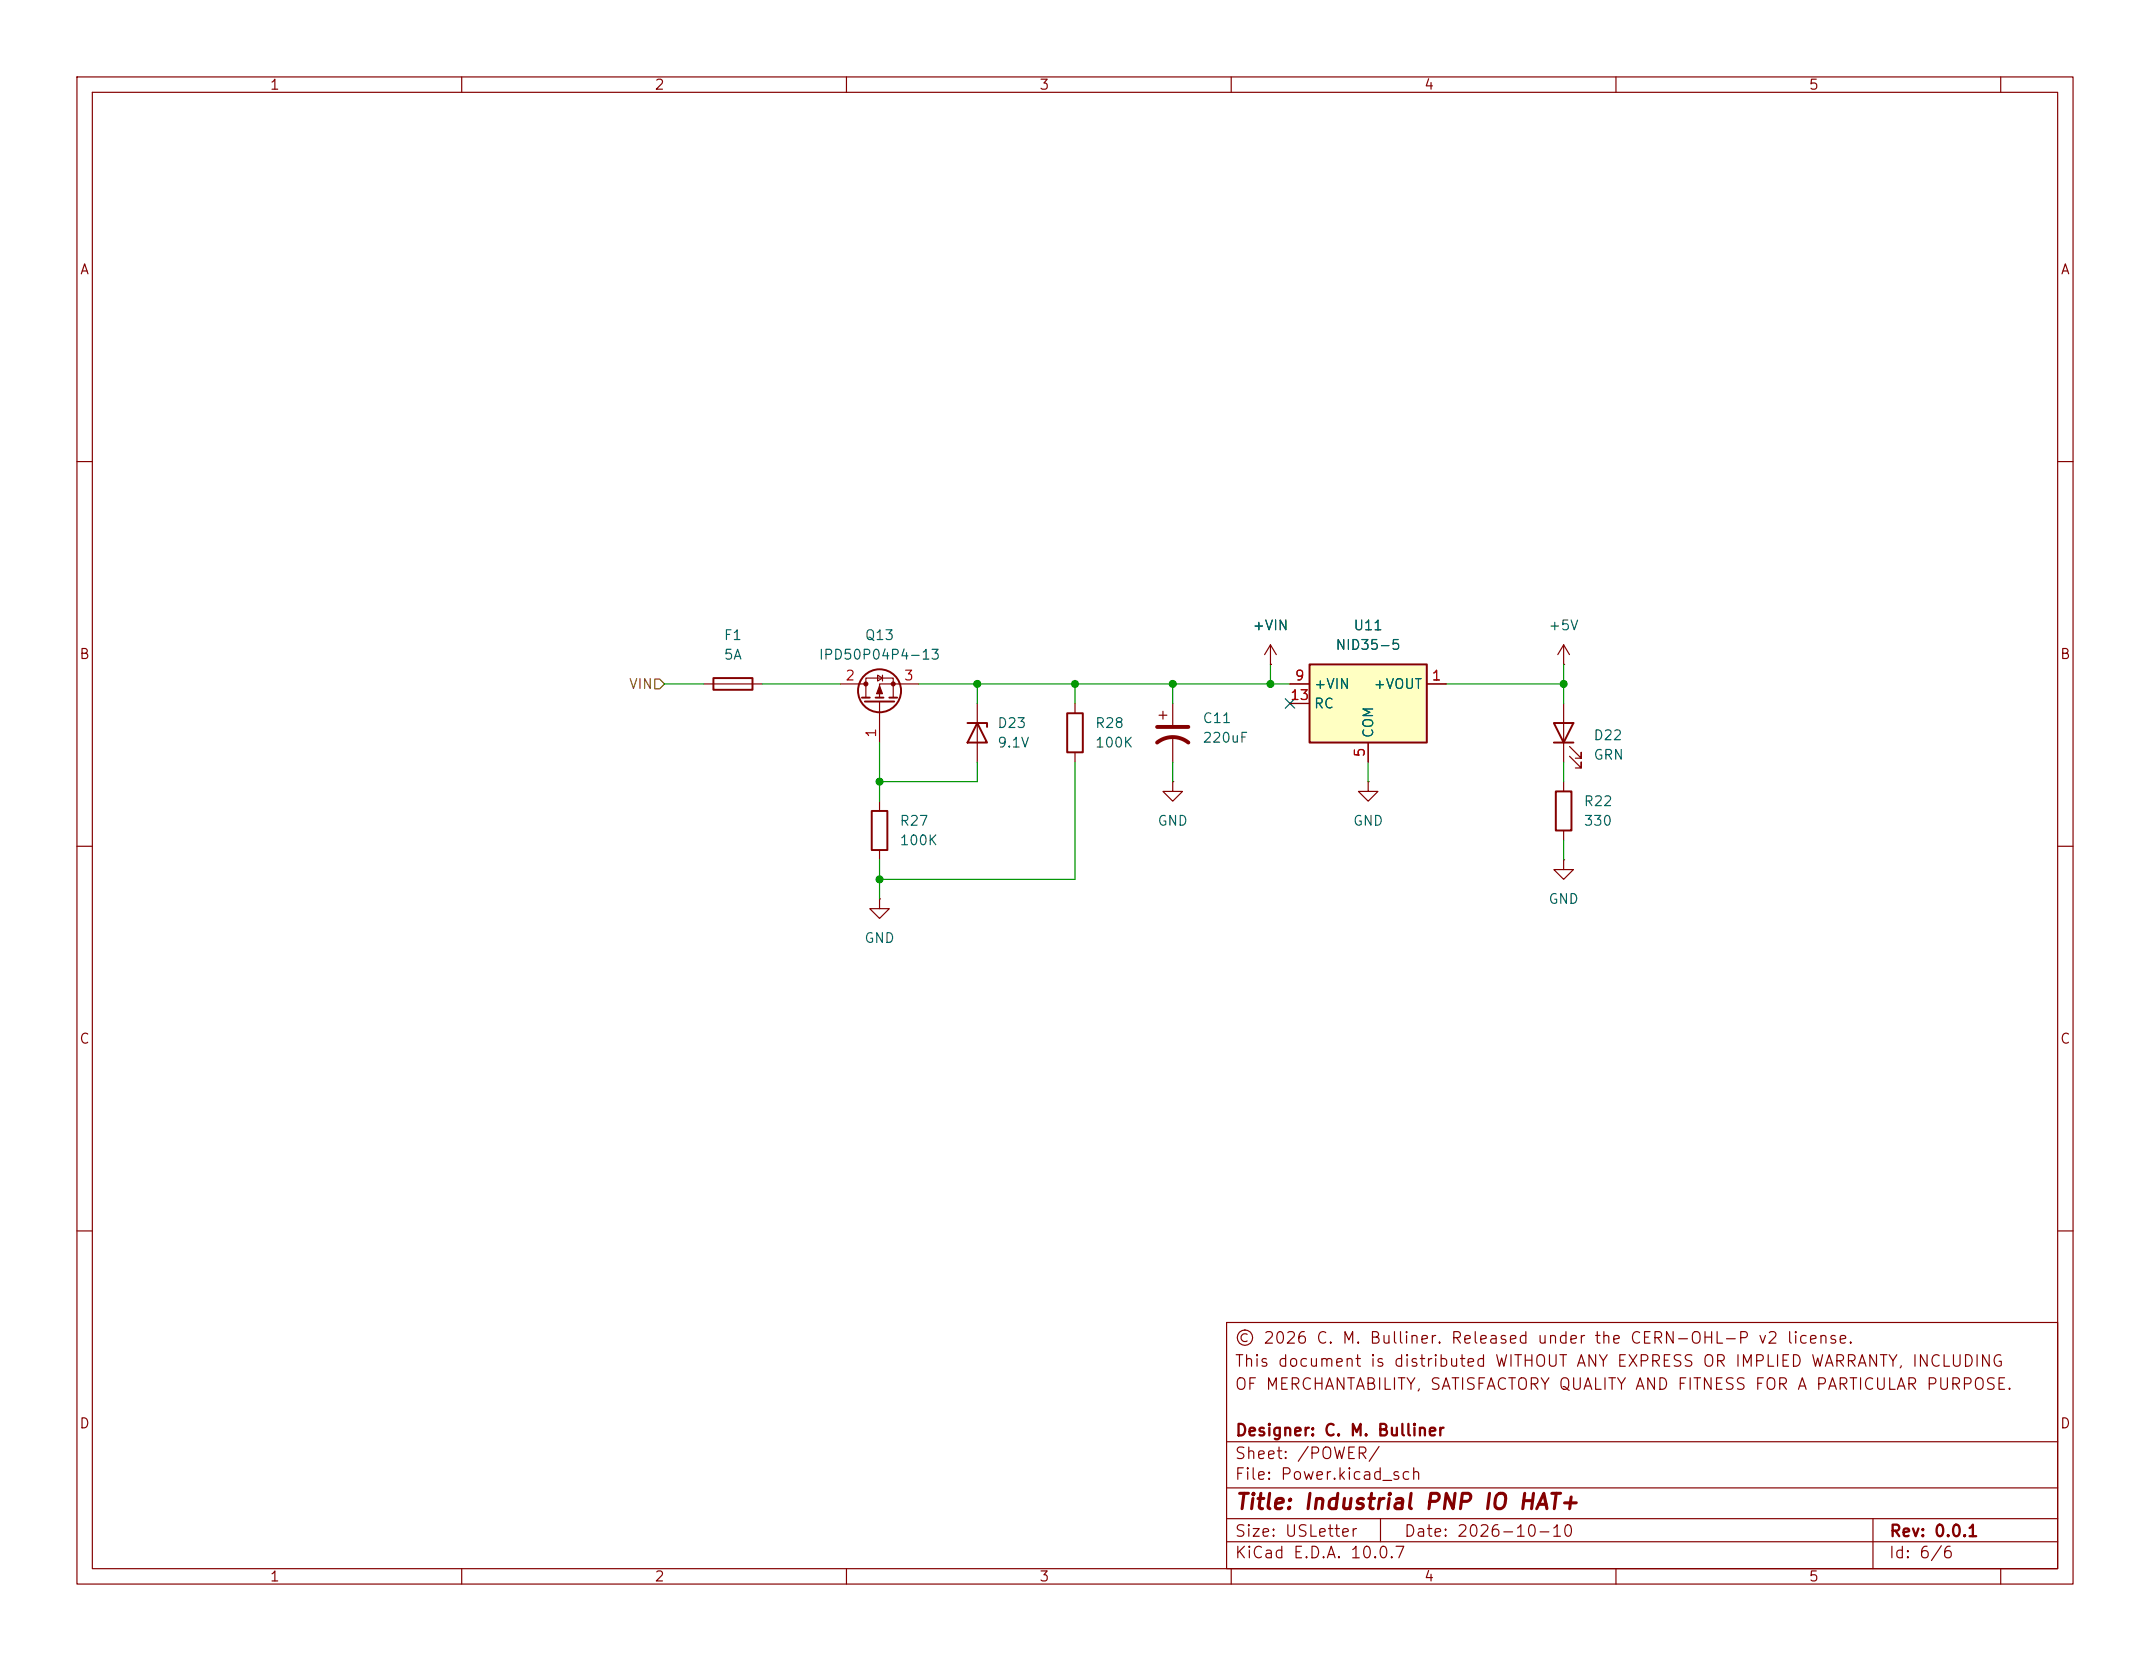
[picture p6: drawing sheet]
(kicad_sch
 (version 20260306)
 (generator "eeschema")
 (generator_version "10.0")
 (paper "USLetter")
 (title_block
  (title "Industrial PNP IO HAT+")
  (date "2026-10-10")
  (rev "0.0.1")
  (company "Designer: C. M. Bulliner")
  (comment 2 "OF MERCHANTABILITY, SATISFACTORY QUALITY AND FITNESS FOR A PARTICULAR PURPOSE.")
  (comment 3 "This document is distributed WITHOUT ANY EXPRESS OR IMPLIED WARRANTY, INCLUDING")
  (comment 4 "© 2026 C. M. Bulliner. Released under the CERN-OHL-P v2 license."))
 (lib_symbols
  (symbol "Device:C_Polarized_US"
   (pin_numbers (hide yes))
   (pin_names
    (offset 0.254) (hide yes)) (exclude_from_sim no) (in_bom yes) (on_board yes)
   (in_pos_files yes)
   (duplicate_pin_numbers_are_jumpers no)
   (property "Reference" "C" (at 0.635 2.54 0) (show_name no) (do_not_autoplace no) (effects (font (size 1.27 1.27)) (justify left)))
   (property "Value" "C_Polarized_US" (at 0.635 -2.54 0) (show_name no) (do_not_autoplace no) (effects (font (size 1.27 1.27)) (justify left)))
   (property "Footprint" "" (at 0 0 0) (show_name no) (do_not_autoplace no) (hide yes) (effects (font (size 1.27 1.27))))
   (property "Datasheet" "" (at 0 0 0) (show_name no) (do_not_autoplace no) (hide yes) (effects (font (size 1.27 1.27))))
   (property "Description" "Polarized capacitor, US symbol" (at 0 0 0) (show_name no) (do_not_autoplace no) (hide yes) (effects (font (size 1.27 1.27))))
   (symbol "C_Polarized_US_0_1"
    (polyline (pts (xy -2.032 0.762) (xy 2.032 0.762)) (stroke (width 0.508) (type default)) (fill (type none)))
    (polyline (pts (xy -1.778 2.286) (xy -0.762 2.286)) (stroke (width 0) (type default)) (fill (type none)))
    (polyline (pts (xy -1.27 1.778) (xy -1.27 2.794)) (stroke (width 0) (type default)) (fill (type none)))
    (arc (start -2.032 -1.27) (mid 0 -0.5572) (end 2.032 -1.27) (stroke (width 0.508) (type default)) (fill (type none))))
   (symbol "C_Polarized_US_1_1"
    (pin passive line (at 0 3.81 270) (length 2.794) (name "" (effects (font (size 1.27 1.27)))) (number "1" (effects (font (size 1.27 1.27)))))
    (pin passive line (at 0 -3.81 90) (length 3.302) (name "" (effects (font (size 1.27 1.27)))) (number "2" (effects (font (size 1.27 1.27))))))
   (embedded_fonts no))
  (symbol "Device:D_Zener"
   (pin_numbers (hide yes))
   (pin_names
    (offset 1.016) (hide yes)) (exclude_from_sim no) (in_bom yes) (on_board yes)
   (in_pos_files yes)
   (duplicate_pin_numbers_are_jumpers no)
   (property "Reference" "D" (at 0 2.54 0) (show_name no) (do_not_autoplace no) (effects (font (size 1.27 1.27))))
   (property "Value" "D_Zener" (at 0 -2.54 0) (show_name no) (do_not_autoplace no) (effects (font (size 1.27 1.27))))
   (property "Footprint" "" (at 0 0 0) (show_name no) (do_not_autoplace no) (hide yes) (effects (font (size 1.27 1.27))))
   (property "Datasheet" "" (at 0 0 0) (show_name no) (do_not_autoplace no) (hide yes) (effects (font (size 1.27 1.27))))
   (property "Description" "Zener diode" (at 0 0 0) (show_name no) (do_not_autoplace no) (hide yes) (effects (font (size 1.27 1.27))))
   (symbol "D_Zener_0_1"
    (polyline (pts (xy -1.27 -1.27) (xy -1.27 1.27) (xy -0.762 1.27)) (stroke (width 0.254) (type default)) (fill (type none)))
    (polyline (pts (xy 1.27 0) (xy -1.27 0)) (stroke (width 0) (type default)) (fill (type none)))
    (polyline (pts (xy 1.27 -1.27) (xy 1.27 1.27) (xy -1.27 0) (xy 1.27 -1.27)) (stroke (width 0.254) (type default)) (fill (type none))))
   (symbol "D_Zener_1_1"
    (pin passive line (at -3.81 0 0) (length 2.54) (name "K" (effects (font (size 1.27 1.27)))) (number "1" (effects (font (size 1.27 1.27)))))
    (pin passive line (at 3.81 0 180) (length 2.54) (name "A" (effects (font (size 1.27 1.27)))) (number "2" (effects (font (size 1.27 1.27))))))
   (embedded_fonts no))
  (symbol "Device:Fuse"
   (pin_numbers (hide yes))
   (pin_names
    (offset 0)) (exclude_from_sim no) (in_bom yes) (on_board yes)
   (in_pos_files yes)
   (duplicate_pin_numbers_are_jumpers no)
   (property "Reference" "F" (at 2.032 0 90) (show_name no) (do_not_autoplace no) (effects (font (size 1.27 1.27))))
   (property "Value" "Fuse" (at -1.905 0 90) (show_name no) (do_not_autoplace no) (effects (font (size 1.27 1.27))))
   (property "Footprint" "" (at -1.778 0 90) (show_name no) (do_not_autoplace no) (hide yes) (effects (font (size 1.27 1.27))))
   (property "Datasheet" "" (at 0 0 0) (show_name no) (do_not_autoplace no) (hide yes) (effects (font (size 1.27 1.27))))
   (property "Description" "Fuse" (at 0 0 0) (show_name no) (do_not_autoplace no) (hide yes) (effects (font (size 1.27 1.27))))
   (symbol "Fuse_0_1"
    (rectangle (start -0.762 -2.54) (end 0.762 2.54) (stroke (width 0.254) (type default)) (fill (type none)))
    (polyline (pts (xy 0 2.54) (xy 0 -2.54)) (stroke (width 0) (type default)) (fill (type none))))
   (symbol "Fuse_1_1"
    (pin passive line (at 0 3.81 270) (length 1.27) (name "" (effects (font (size 1.27 1.27)))) (number "1" (effects (font (size 1.27 1.27)))))
    (pin passive line (at 0 -3.81 90) (length 1.27) (name "" (effects (font (size 1.27 1.27)))) (number "2" (effects (font (size 1.27 1.27))))))
   (embedded_fonts no))
  (symbol "Device:LED"
   (pin_numbers (hide yes))
   (pin_names
    (offset 1.016) (hide yes)) (exclude_from_sim no) (in_bom yes) (on_board yes)
   (in_pos_files yes)
   (duplicate_pin_numbers_are_jumpers no)
   (property "Reference" "D" (at 0 2.54 0) (show_name no) (do_not_autoplace no) (effects (font (size 1.27 1.27))))
   (property "Value" "LED" (at 0 -2.54 0) (show_name no) (do_not_autoplace no) (effects (font (size 1.27 1.27))))
   (property "Footprint" "" (at 0 0 0) (show_name no) (do_not_autoplace no) (hide yes) (effects (font (size 1.27 1.27))))
   (property "Datasheet" "" (at 0 0 0) (show_name no) (do_not_autoplace no) (hide yes) (effects (font (size 1.27 1.27))))
   (property "Description" "Light emitting diode" (at 0 0 0) (show_name no) (do_not_autoplace no) (hide yes) (effects (font (size 1.27 1.27))))
   (property "Sim.Pins" "1=K 2=A" (at 0 0 0) (show_name no) (do_not_autoplace no) (hide yes) (effects (font (size 1.27 1.27))))
   (symbol "LED_0_1"
    (polyline (pts (xy -3.048 -0.762) (xy -4.572 -2.286) (xy -3.81 -2.286) (xy -4.572 -2.286) (xy -4.572 -1.524)) (stroke (width 0) (type default)) (fill (type none)))
    (polyline (pts (xy -1.778 -0.762) (xy -3.302 -2.286) (xy -2.54 -2.286) (xy -3.302 -2.286) (xy -3.302 -1.524)) (stroke (width 0) (type default)) (fill (type none)))
    (polyline (pts (xy -1.27 0) (xy 1.27 0)) (stroke (width 0) (type default)) (fill (type none)))
    (polyline (pts (xy -1.27 -1.27) (xy -1.27 1.27)) (stroke (width 0.254) (type default)) (fill (type none)))
    (polyline (pts (xy 1.27 -1.27) (xy 1.27 1.27) (xy -1.27 0) (xy 1.27 -1.27)) (stroke (width 0.254) (type default)) (fill (type none))))
   (symbol "LED_1_1"
    (pin passive line (at -3.81 0 0) (length 2.54) (name "K" (effects (font (size 1.27 1.27)))) (number "1" (effects (font (size 1.27 1.27)))))
    (pin passive line (at 3.81 0 180) (length 2.54) (name "A" (effects (font (size 1.27 1.27)))) (number "2" (effects (font (size 1.27 1.27))))))
   (embedded_fonts no))
  (symbol "Device:R"
   (pin_numbers (hide yes))
   (pin_names
    (offset 0)) (exclude_from_sim no) (in_bom yes) (on_board yes)
   (in_pos_files yes)
   (duplicate_pin_numbers_are_jumpers no)
   (property "Reference" "R" (at 2.032 0 90) (show_name no) (do_not_autoplace no) (effects (font (size 1.27 1.27))))
   (property "Value" "R" (at 0 0 90) (show_name no) (do_not_autoplace no) (effects (font (size 1.27 1.27))))
   (property "Footprint" "" (at -1.778 0 90) (show_name no) (do_not_autoplace no) (hide yes) (effects (font (size 1.27 1.27))))
   (property "Datasheet" "" (at 0 0 0) (show_name no) (do_not_autoplace no) (hide yes) (effects (font (size 1.27 1.27))))
   (property "Description" "Resistor" (at 0 0 0) (show_name no) (do_not_autoplace no) (hide yes) (effects (font (size 1.27 1.27))))
   (symbol "R_0_1"
    (rectangle (start -1.016 -2.54) (end 1.016 2.54) (stroke (width 0.254) (type default)) (fill (type none))))
   (symbol "R_1_1"
    (pin passive line (at 0 3.81 270) (length 1.27) (name "" (effects (font (size 1.27 1.27)))) (number "1" (effects (font (size 1.27 1.27)))))
    (pin passive line (at 0 -3.81 90) (length 1.27) (name "" (effects (font (size 1.27 1.27)))) (number "2" (effects (font (size 1.27 1.27))))))
   (embedded_fonts no))
  (symbol "Project_Symbols:NID100-5" (exclude_from_sim no) (in_bom yes) (on_board yes)
   (in_pos_files yes)
   (duplicate_pin_numbers_are_jumpers no)
   (property "Reference" "U" (at 0 6.35 0) (show_name no) (do_not_autoplace no) (effects (font (size 1.27 1.27))))
   (property "Value" "NID100-5" (at 0 3.81 0) (show_name no) (do_not_autoplace no) (effects (font (size 1.27 1.27))))
   (property "Footprint" "Project_Footprints:MEAN_WELL_NID100" (at 0 -21.59 0) (show_name no) (do_not_autoplace no) (hide yes) (effects (font (size 1.27 1.27))))
   (property "Datasheet" "https://www.meanwellusa.com/upload/pdf/NID100/NID100-spec.pdf" (at 0 -19.05 0) (show_name no) (do_not_autoplace no) (hide yes) (effects (font (size 1.27 1.27))))
   (property "Description" "" (at 0 0 0) (show_name no) (do_not_autoplace no) (hide yes) (effects (font (size 1.27 1.27))))
   (symbol "NID100-5_1_1"
    (rectangle (start -7.62 2.54) (end 7.62 -7.62) (stroke (width 0.254) (type solid)) (fill (type background)))
    (pin power_out line (at 10.16 0 180) (length 2.54) (name "+VOUT" (effects (font (size 1.27 1.27)))) (number "1" (effects (font (size 1.27 1.27)))))
    (pin power_out line (at 10.16 0 180) (length 2.54) (hide yes) (name "+VOUT" (effects (font (size 1.27 1.27)))) (number "2" (effects (font (size 1.27 1.27)))))
    (pin power_out line (at 10.16 0 180) (length 2.54) (hide yes) (name "+VOUT" (effects (font (size 1.27 1.27)))) (number "3" (effects (font (size 1.27 1.27)))))
    (pin power_out line (at 10.16 0 180) (length 2.54) (hide yes) (name "+VOUT" (effects (font (size 1.27 1.27)))) (number "4" (effects (font (size 1.27 1.27)))))
    (pin passive line (at 0 -10.16 90) (length 2.54) (name "COM" (effects (font (size 1.27 1.27)))) (number "5" (effects (font (size 1.27 1.27)))))
    (pin passive line (at 0 -10.16 90) (length 2.54) (hide yes) (name "COM" (effects (font (size 1.27 1.27)))) (number "6" (effects (font (size 1.27 1.27)))))
    (pin passive line (at 0 -10.16 90) (length 2.54) (hide yes) (name "COM" (effects (font (size 1.27 1.27)))) (number "7" (effects (font (size 1.27 1.27)))))
    (pin passive line (at 0 -10.16 90) (length 2.54) (hide yes) (name "COM" (effects (font (size 1.27 1.27)))) (number "8" (effects (font (size 1.27 1.27)))))
    (pin power_in line (at -10.16 0 0) (length 2.54) (name "+VIN" (effects (font (size 1.27 1.27)))) (number "9" (effects (font (size 1.27 1.27)))))
    (pin power_in line (at -10.16 0 0) (length 2.54) (hide yes) (name "+VIN" (effects (font (size 1.27 1.27)))) (number "10" (effects (font (size 1.27 1.27)))))
    (pin no_connect line (at 10.16 -5.08 180) (length 2.54) (hide yes) (name "NC" (effects (font (size 1.27 1.27)))) (number "11" (effects (font (size 1.27 1.27)))))
    (pin no_connect line (at 10.16 -2.54 180) (length 2.54) (hide yes) (name "TRIM" (effects (font (size 1.27 1.27)))) (number "12" (effects (font (size 1.27 1.27)))))
    (pin input line (at -10.16 -2.54 0) (length 2.54) (name "RC" (effects (font (size 1.27 1.27)))) (number "13" (effects (font (size 1.27 1.27))))))
   (embedded_fonts no))
  (symbol "Transistor_FET:Q_PMOS_GDS"
   (pin_names
    (offset 0) (hide yes)) (exclude_from_sim no) (in_bom yes) (on_board yes)
   (in_pos_files yes)
   (duplicate_pin_numbers_are_jumpers no)
   (property "Reference" "Q" (at 5.08 1.905 0) (show_name no) (do_not_autoplace no) (effects (font (size 1.27 1.27)) (justify left)))
   (property "Value" "Q_PMOS_GDS" (at 5.08 0 0) (show_name no) (do_not_autoplace no) (effects (font (size 1.27 1.27)) (justify left)))
   (property "Footprint" "" (at 5.08 2.54 0) (show_name no) (do_not_autoplace no) (hide yes) (effects (font (size 1.27 1.27))))
   (property "Datasheet" "" (at 0 0 0) (show_name no) (do_not_autoplace no) (hide yes) (effects (font (size 1.27 1.27))))
   (property "Description" "P-MOSFET transistor, gate/drain/source" (at 0 0 0) (show_name no) (do_not_autoplace no) (hide yes) (effects (font (size 1.27 1.27))))
   (symbol "Q_PMOS_GDS_0_1"
    (polyline (pts (xy 0.254 1.905) (xy 0.254 -1.905)) (stroke (width 0.254) (type default)) (fill (type none)))
    (polyline (pts (xy 0.254 0) (xy -2.54 0)) (stroke (width 0) (type default)) (fill (type none)))
    (polyline (pts (xy 0.762 2.286) (xy 0.762 1.27)) (stroke (width 0.254) (type default)) (fill (type none)))
    (polyline (pts (xy 0.762 1.778) (xy 3.302 1.778) (xy 3.302 -1.778) (xy 0.762 -1.778)) (stroke (width 0) (type default)) (fill (type none)))
    (polyline (pts (xy 0.762 0.508) (xy 0.762 -0.508)) (stroke (width 0.254) (type default)) (fill (type none)))
    (polyline (pts (xy 0.762 -1.27) (xy 0.762 -2.286)) (stroke (width 0.254) (type default)) (fill (type none)))
    (circle (center 1.651 0) (radius 2.794) (stroke (width 0.254) (type default)) (fill (type none)))
    (polyline (pts (xy 2.286 0) (xy 1.27 0.381) (xy 1.27 -0.381) (xy 2.286 0)) (stroke (width 0) (type default)) (fill (type outline)))
    (polyline (pts (xy 2.54 2.54) (xy 2.54 1.778)) (stroke (width 0) (type default)) (fill (type none)))
    (circle (center 2.54 1.778) (radius 0.254) (stroke (width 0) (type default)) (fill (type outline)))
    (circle (center 2.54 -1.778) (radius 0.254) (stroke (width 0) (type default)) (fill (type outline)))
    (polyline (pts (xy 2.54 -2.54) (xy 2.54 0) (xy 0.762 0)) (stroke (width 0) (type default)) (fill (type none)))
    (polyline (pts (xy 2.921 -0.381) (xy 3.683 -0.381)) (stroke (width 0) (type default)) (fill (type none)))
    (polyline (pts (xy 3.302 -0.381) (xy 2.921 0.254) (xy 3.683 0.254) (xy 3.302 -0.381)) (stroke (width 0) (type default)) (fill (type none))))
   (symbol "Q_PMOS_GDS_1_1"
    (pin input line (at -5.08 0 0) (length 2.54) (name "G" (effects (font (size 1.27 1.27)))) (number "1" (effects (font (size 1.27 1.27)))))
    (pin passive line (at 2.54 5.08 270) (length 2.54) (name "D" (effects (font (size 1.27 1.27)))) (number "2" (effects (font (size 1.27 1.27)))))
    (pin passive line (at 2.54 -5.08 90) (length 2.54) (name "S" (effects (font (size 1.27 1.27)))) (number "3" (effects (font (size 1.27 1.27))))))
   (embedded_fonts no))
  (symbol "power:+5V"
   (power global)
   (pin_numbers (hide yes))
   (pin_names
    (offset 0) (hide yes)) (exclude_from_sim no) (in_bom yes) (on_board yes)
   (in_pos_files yes)
   (duplicate_pin_numbers_are_jumpers no)
   (property "Reference" "#PWR" (at 0 -3.81 0) (show_name no) (do_not_autoplace no) (hide yes) (effects (font (size 1.27 1.27))))
   (property "Value" "+5V" (at 0 3.556 0) (show_name no) (do_not_autoplace no) (effects (font (size 1.27 1.27))))
   (property "Footprint" "" (at 0 0 0) (show_name no) (do_not_autoplace no) (hide yes) (effects (font (size 1.27 1.27))))
   (property "Datasheet" "" (at 0 0 0) (show_name no) (do_not_autoplace no) (hide yes) (effects (font (size 1.27 1.27))))
   (property "Description" "Power symbol creates a global label with name \"+5V\"" (at 0 0 0) (show_name no) (do_not_autoplace no) (hide yes) (effects (font (size 1.27 1.27))))
   (symbol "+5V_0_1"
    (polyline (pts (xy -0.762 1.27) (xy 0 2.54)) (stroke (width 0) (type default)) (fill (type none)))
    (polyline (pts (xy 0 2.54) (xy 0.762 1.27)) (stroke (width 0) (type default)) (fill (type none)))
    (polyline (pts (xy 0 0) (xy 0 2.54)) (stroke (width 0) (type default)) (fill (type none))))
   (symbol "+5V_1_1"
    (pin power_in line (at 0 0 90) (length 0) (name "" (effects (font (size 1.27 1.27)))) (number "1" (effects (font (size 1.27 1.27))))))
   (embedded_fonts no))
  (symbol "power:GND"
   (power global)
   (pin_numbers (hide yes))
   (pin_names
    (offset 0) (hide yes)) (exclude_from_sim no) (in_bom yes) (on_board yes)
   (in_pos_files yes)
   (duplicate_pin_numbers_are_jumpers no)
   (property "Reference" "#PWR" (at 0 -6.35 0) (show_name no) (do_not_autoplace no) (hide yes) (effects (font (size 1.27 1.27))))
   (property "Value" "GND" (at 0 -3.81 0) (show_name no) (do_not_autoplace no) (effects (font (size 1.27 1.27))))
   (property "Footprint" "" (at 0 0 0) (show_name no) (do_not_autoplace no) (hide yes) (effects (font (size 1.27 1.27))))
   (property "Datasheet" "" (at 0 0 0) (show_name no) (do_not_autoplace no) (hide yes) (effects (font (size 1.27 1.27))))
   (property "Description" "Power symbol creates a global label with name \"GND\" , ground" (at 0 0 0) (show_name no) (do_not_autoplace no) (hide yes) (effects (font (size 1.27 1.27))))
   (symbol "GND_0_1"
    (polyline (pts (xy 0 0) (xy 0 -1.27) (xy 1.27 -1.27) (xy 0 -2.54) (xy -1.27 -1.27) (xy 0 -1.27)) (stroke (width 0) (type default)) (fill (type none))))
   (symbol "GND_1_1"
    (pin power_in line (at 0 0 270) (length 0) (name "" (effects (font (size 1.27 1.27)))) (number "1" (effects (font (size 1.27 1.27))))))
   (embedded_fonts no))
  (symbol "power:VDD"
   (power global)
   (pin_numbers (hide yes))
   (pin_names
    (offset 0) (hide yes)) (exclude_from_sim no) (in_bom yes) (on_board yes)
   (in_pos_files yes)
   (duplicate_pin_numbers_are_jumpers no)
   (property "Reference" "#PWR" (at 0 -3.81 0) (show_name no) (do_not_autoplace no) (hide yes) (effects (font (size 1.27 1.27))))
   (property "Value" "VDD" (at 0 3.556 0) (show_name no) (do_not_autoplace no) (effects (font (size 1.27 1.27))))
   (property "Footprint" "" (at 0 0 0) (show_name no) (do_not_autoplace no) (hide yes) (effects (font (size 1.27 1.27))))
   (property "Datasheet" "" (at 0 0 0) (show_name no) (do_not_autoplace no) (hide yes) (effects (font (size 1.27 1.27))))
   (property "Description" "Power symbol creates a global label with name \"VDD\"" (at 0 0 0) (show_name no) (do_not_autoplace no) (hide yes) (effects (font (size 1.27 1.27))))
   (symbol "VDD_0_1"
    (polyline (pts (xy -0.762 1.27) (xy 0 2.54)) (stroke (width 0) (type default)) (fill (type none)))
    (polyline (pts (xy 0 2.54) (xy 0.762 1.27)) (stroke (width 0) (type default)) (fill (type none)))
    (polyline (pts (xy 0 0) (xy 0 2.54)) (stroke (width 0) (type default)) (fill (type none))))
   (symbol "VDD_1_1"
    (pin power_in line (at 0 0 90) (length 0) (name "" (effects (font (size 1.27 1.27)))) (number "1" (effects (font (size 1.27 1.27))))))
   (embedded_fonts no)))
 (junction
  (at 203.2 88.9)
  (diameter 0)
  (color 0 0 0 0))
 (junction
  (at 127 88.9)
  (diameter 0)
  (color 0 0 0 0))
 (junction
  (at 114.3 101.6)
  (diameter 0)
  (color 0 0 0 0))
 (junction
  (at 165.1 88.9)
  (diameter 0)
  (color 0 0 0 0))
 (junction
  (at 152.4 88.9)
  (diameter 0)
  (color 0 0 0 0))
 (junction
  (at 139.7 88.9)
  (diameter 0)
  (color 0 0 0 0))
 (junction
  (at 114.3 114.3)
  (diameter 0)
  (color 0 0 0 0))
 (no_connect
  (at 167.64 91.44))
 (wire
  (pts (xy 99.06 88.9) (xy 109.22 88.9))
  (stroke (width 0) (type default)))
 (wire
  (pts (xy 114.3 111.76) (xy 114.3 114.3))
  (stroke (width 0) (type default)))
 (wire
  (pts (xy 114.3 96.52) (xy 114.3 101.6))
  (stroke (width 0) (type default)))
 (wire
  (pts (xy 139.7 114.3) (xy 114.3 114.3))
  (stroke (width 0) (type default)))
 (wire
  (pts (xy 119.38 88.9) (xy 127 88.9))
  (stroke (width 0) (type default)))
 (wire
  (pts (xy 203.2 88.9) (xy 203.2 91.44))
  (stroke (width 0) (type default)))
 (wire
  (pts (xy 152.4 99.06) (xy 152.4 101.6))
  (stroke (width 0) (type default)))
 (wire
  (pts (xy 187.96 88.9) (xy 203.2 88.9))
  (stroke (width 0) (type default)))
 (wire
  (pts (xy 177.8 99.06) (xy 177.8 101.6))
  (stroke (width 0) (type default)))
 (wire
  (pts (xy 127 88.9) (xy 127 91.44))
  (stroke (width 0) (type default)))
 (wire
  (pts (xy 203.2 109.22) (xy 203.2 111.76))
  (stroke (width 0) (type default)))
 (wire
  (pts (xy 114.3 114.3) (xy 114.3 116.84))
  (stroke (width 0) (type default)))
 (wire
  (pts (xy 152.4 88.9) (xy 152.4 91.44))
  (stroke (width 0) (type default)))
 (wire
  (pts (xy 127 88.9) (xy 139.7 88.9))
  (stroke (width 0) (type default)))
 (wire
  (pts (xy 86.36 88.9) (xy 91.44 88.9))
  (stroke (width 0) (type default)))
 (wire
  (pts (xy 203.2 99.06) (xy 203.2 101.6))
  (stroke (width 0) (type default)))
 (wire
  (pts (xy 139.7 99.06) (xy 139.7 114.3))
  (stroke (width 0) (type default)))
 (wire
  (pts (xy 139.7 88.9) (xy 152.4 88.9))
  (stroke (width 0) (type default)))
 (wire
  (pts (xy 165.1 88.9) (xy 165.1 86.36))
  (stroke (width 0) (type default)))
 (wire
  (pts (xy 139.7 88.9) (xy 139.7 91.44))
  (stroke (width 0) (type default)))
 (wire
  (pts (xy 127 99.06) (xy 127 101.6))
  (stroke (width 0) (type default)))
 (wire
  (pts (xy 152.4 88.9) (xy 165.1 88.9))
  (stroke (width 0) (type default)))
 (wire
  (pts (xy 165.1 88.9) (xy 167.64 88.9))
  (stroke (width 0) (type default)))
 (wire
  (pts (xy 114.3 101.6) (xy 114.3 104.14))
  (stroke (width 0) (type default)))
 (wire
  (pts (xy 127 101.6) (xy 114.3 101.6))
  (stroke (width 0) (type default)))
 (wire
  (pts (xy 203.2 88.9) (xy 203.2 86.36))
  (stroke (width 0) (type default)))
 (hierarchical_label "VIN"
  (shape input)
  (at 86.36 88.9 180)
  (effects (font (size 1.27 1.27)) (justify right)))
 (symbol
  (lib_id "power:+5V")
  (at 203.2 86.36 0)
  (mirror y)
  (unit 1)
  (body_style 1)
  (exclude_from_sim no)
  (in_bom yes)
  (on_board yes)
  (in_pos_files yes)
  (dnp no)
  (fields_autoplaced yes)
  (property "Reference" "#PWR02" (at 203.2 90.17 0) (hide yes) (show_name no) (do_not_autoplace no) (effects (font (size 1.27 1.27))))
  (property "Value" "+5V" (at 203.2 81.28 0) (show_name no) (do_not_autoplace no) (effects (font (size 1.27 1.27))))
  (property "Footprint" "" (at 203.2 86.36 0) (hide yes) (show_name no) (do_not_autoplace no) (effects (font (size 1.27 1.27))))
  (property "Datasheet" "" (at 203.2 86.36 0) (hide yes) (show_name no) (do_not_autoplace no) (effects (font (size 1.27 1.27))))
  (property "Description" "Power symbol creates a global label with name \"+5V\"" (at 203.2 86.36 0) (hide yes) (show_name no) (do_not_autoplace no) (effects (font (size 1.27 1.27))))
  (pin "1"))
 (symbol
  (lib_id "Transistor_FET:Q_PMOS_GDS")
  (at 114.3 91.44 90)
  (unit 1)
  (body_style 1)
  (exclude_from_sim no)
  (in_bom yes)
  (on_board yes)
  (in_pos_files yes)
  (dnp no)
  (fields_autoplaced yes)
  (property "Reference" "Q13" (at 114.3 82.55 90) (show_name no) (do_not_autoplace no) (effects (font (size 1.27 1.27))))
  (property "Value" "IPD50P04P4-13" (at 114.3 85.09 90) (show_name no) (do_not_autoplace no) (effects (font (size 1.27 1.27))))
  (property "Footprint" "Package_TO_SOT_SMD:TO-252-2" (at 111.76 86.36 0) (hide yes) (show_name no) (do_not_autoplace no) (effects (font (size 1.27 1.27))))
  (property "Datasheet" "https://www.infineon.com/assets/row/public/documents/10/49/infineon-ipd50p04p4-13-datasheet-en.pdf" (at 114.3 91.44 0) (hide yes) (show_name no) (do_not_autoplace no) (effects (font (size 1.27 1.27))))
  (property "Description" "P-MOSFET transistor, gate/drain/source" (at 114.3 91.44 0) (hide yes) (show_name no) (do_not_autoplace no) (effects (font (size 1.27 1.27))))
  (property "Manufacturer" "Infineon" (at 114.3 91.44 90) (hide yes) (show_name no) (do_not_autoplace no) (effects (font (size 1.27 1.27))))
  (property "Part Number" "IPD50P04P413ATMA2" (at 114.3 91.44 90) (hide yes) (show_name no) (do_not_autoplace no) (effects (font (size 1.27 1.27))))
  (pin "1")
  (pin "2")
  (pin "3"))
 (symbol
  (lib_id "Device:D_Zener")
  (at 127 95.25 270)
  (unit 1)
  (body_style 1)
  (exclude_from_sim no)
  (in_bom yes)
  (on_board yes)
  (in_pos_files yes)
  (dnp no)
  (fields_autoplaced yes)
  (property "Reference" "D23" (at 129.54 93.9799 90) (show_name no) (do_not_autoplace no) (effects (font (size 1.27 1.27)) (justify left)))
  (property "Value" "9.1V" (at 129.54 96.5199 90) (show_name no) (do_not_autoplace no) (effects (font (size 1.27 1.27)) (justify left)))
  (property "Footprint" "Diode_SMD:D_SOD-123" (at 127 95.25 0) (hide yes) (show_name no) (do_not_autoplace no) (effects (font (size 1.27 1.27))))
  (property "Datasheet" "https://www.onsemi.com/pdf/datasheet/mmsz5221bt1-d.pdf" (at 127 95.25 0) (hide yes) (show_name no) (do_not_autoplace no) (effects (font (size 1.27 1.27))))
  (property "Description" "Zener diode" (at 127 95.25 0) (hide yes) (show_name no) (do_not_autoplace no) (effects (font (size 1.27 1.27))))
  (property "Manufacturer" "onsemi" (at 127 95.25 90) (hide yes) (show_name no) (do_not_autoplace no) (effects (font (size 1.27 1.27))))
  (property "Part Number" "MMSZ5239BT1G" (at 127 95.25 90) (hide yes) (show_name no) (do_not_autoplace no) (effects (font (size 1.27 1.27))))
  (pin "2")
  (pin "1"))
 (symbol
  (lib_id "Device:R")
  (at 139.7 95.25 0)
  (unit 1)
  (body_style 1)
  (exclude_from_sim no)
  (in_bom yes)
  (on_board yes)
  (in_pos_files yes)
  (dnp no)
  (fields_autoplaced yes)
  (property "Reference" "R28" (at 142.24 93.9799 0) (show_name no) (do_not_autoplace no) (effects (font (size 1.27 1.27)) (justify left)))
  (property "Value" "100K" (at 142.24 96.5199 0) (show_name no) (do_not_autoplace no) (effects (font (size 1.27 1.27)) (justify left)))
  (property "Footprint" "Resistor_SMD:R_1206_3216Metric_Pad1.30x1.75mm_HandSolder" (at 137.922 95.25 90) (hide yes) (show_name no) (do_not_autoplace no) (effects (font (size 1.27 1.27))))
  (property "Datasheet" "https://yageogroup.com/content/datasheet/asset/file/PYU-RC_GROUP_51_ROHS_L" (at 139.7 95.25 0) (hide yes) (show_name no) (do_not_autoplace no) (effects (font (size 1.27 1.27))))
  (property "Description" "Resistor" (at 139.7 95.25 0) (hide yes) (show_name no) (do_not_autoplace no) (effects (font (size 1.27 1.27))))
  (property "Manufacturer" "YAGEO" (at 139.7 95.25 0) (hide yes) (show_name no) (do_not_autoplace no) (effects (font (size 1.27 1.27))))
  (property "Part Number" "RC1206JR-07100KL" (at 139.7 95.25 0) (hide yes) (show_name no) (do_not_autoplace no) (effects (font (size 1.27 1.27))))
  (pin "1")
  (pin "2"))
 (symbol
  (lib_id "Device:LED")
  (at 203.2 95.25 90)
  (unit 1)
  (body_style 1)
  (exclude_from_sim no)
  (in_bom yes)
  (on_board yes)
  (in_pos_files yes)
  (dnp no)
  (fields_autoplaced yes)
  (property "Reference" "D22" (at 207.01 95.5674 90) (show_name no) (do_not_autoplace no) (effects (font (size 1.27 1.27)) (justify right)))
  (property "Value" "GRN" (at 207.01 98.1074 90) (show_name no) (do_not_autoplace no) (effects (font (size 1.27 1.27)) (justify right)))
  (property "Footprint" "Project_Footprints:LED_5mm_Green" (at 203.2 95.25 0) (hide yes) (show_name no) (do_not_autoplace no) (effects (font (size 1.27 1.27))))
  (property "Datasheet" "https://mm.digikey.com/Volume0/opasdata/d220001/medias/docus/2588/LTL2R3KGD-EM%20Preliminary.pdf" (at 203.2 95.25 0) (hide yes) (show_name no) (do_not_autoplace no) (effects (font (size 1.27 1.27))))
  (property "Description" "Light emitting diode" (at 203.2 95.25 0) (hide yes) (show_name no) (do_not_autoplace no) (effects (font (size 1.27 1.27))))
  (property "Sim.Pins" "1=K 2=A" (at 203.2 95.25 0) (hide yes) (show_name no) (do_not_autoplace no) (effects (font (size 1.27 1.27))))
  (property "Sim.Device" "" (at 203.2 95.25 90) (hide yes) (show_name no) (do_not_autoplace no) (effects (font (size 1.27 1.27))))
  (property "Manufacturer" "Lite-On" (at 203.2 95.25 90) (hide yes) (show_name no) (do_not_autoplace no) (effects (font (size 1.27 1.27))))
  (property "Part Number" "LTL2R3KGD-EM" (at 203.2 95.25 90) (hide yes) (show_name no) (do_not_autoplace no) (effects (font (size 1.27 1.27))))
  (pin "1")
  (pin "2"))
 (symbol
  (lib_id "power:VDD")
  (at 165.1 86.36 0)
  (unit 1)
  (body_style 1)
  (exclude_from_sim no)
  (in_bom yes)
  (on_board yes)
  (in_pos_files yes)
  (dnp no)
  (fields_autoplaced yes)
  (property "Reference" "#PWR05" (at 165.1 90.17 0) (hide yes) (show_name no) (do_not_autoplace no) (effects (font (size 1.27 1.27))))
  (property "Value" "+VIN" (at 165.1 81.28 0) (show_name no) (do_not_autoplace no) (effects (font (size 1.27 1.27))))
  (property "Footprint" "" (at 165.1 86.36 0) (hide yes) (show_name no) (do_not_autoplace no) (effects (font (size 1.27 1.27))))
  (property "Datasheet" "" (at 165.1 86.36 0) (hide yes) (show_name no) (do_not_autoplace no) (effects (font (size 1.27 1.27))))
  (property "Description" "Power symbol creates a global label with name \"VDD\"" (at 165.1 86.36 0) (hide yes) (show_name no) (do_not_autoplace no) (effects (font (size 1.27 1.27))))
  (pin "1"))
 (symbol
  (lib_id "Device:R")
  (at 114.3 107.95 0)
  (unit 1)
  (body_style 1)
  (exclude_from_sim no)
  (in_bom yes)
  (on_board yes)
  (in_pos_files yes)
  (dnp no)
  (fields_autoplaced yes)
  (property "Reference" "R27" (at 116.84 106.6799 0) (show_name no) (do_not_autoplace no) (effects (font (size 1.27 1.27)) (justify left)))
  (property "Value" "100K" (at 116.84 109.2199 0) (show_name no) (do_not_autoplace no) (effects (font (size 1.27 1.27)) (justify left)))
  (property "Footprint" "Resistor_SMD:R_1206_3216Metric_Pad1.30x1.75mm_HandSolder" (at 112.522 107.95 90) (hide yes) (show_name no) (do_not_autoplace no) (effects (font (size 1.27 1.27))))
  (property "Datasheet" "https://yageogroup.com/content/datasheet/asset/file/PYU-RC_GROUP_51_ROHS_L" (at 114.3 107.95 0) (hide yes) (show_name no) (do_not_autoplace no) (effects (font (size 1.27 1.27))))
  (property "Description" "Resistor" (at 114.3 107.95 0) (hide yes) (show_name no) (do_not_autoplace no) (effects (font (size 1.27 1.27))))
  (property "Manufacturer" "YAGEO" (at 114.3 107.95 0) (hide yes) (show_name no) (do_not_autoplace no) (effects (font (size 1.27 1.27))))
  (property "Part Number" "RC1206JR-07100KL" (at 114.3 107.95 0) (hide yes) (show_name no) (do_not_autoplace no) (effects (font (size 1.27 1.27))))
  (pin "1")
  (pin "2"))
 (symbol
  (lib_id "Device:R")
  (at 203.2 105.41 0)
  (unit 1)
  (body_style 1)
  (exclude_from_sim no)
  (in_bom yes)
  (on_board yes)
  (in_pos_files yes)
  (dnp no)
  (fields_autoplaced yes)
  (property "Reference" "R22" (at 205.74 104.1399 0) (show_name no) (do_not_autoplace no) (effects (font (size 1.27 1.27)) (justify left)))
  (property "Value" "330" (at 205.74 106.6799 0) (show_name no) (do_not_autoplace no) (effects (font (size 1.27 1.27)) (justify left)))
  (property "Footprint" "Resistor_SMD:R_1206_3216Metric_Pad1.30x1.75mm_HandSolder" (at 201.422 105.41 90) (hide yes) (show_name no) (do_not_autoplace no) (effects (font (size 1.27 1.27))))
  (property "Datasheet" "https://yageogroup.com/content/datasheet/asset/file/PYU-RC_GROUP_51_ROHS_L" (at 203.2 105.41 0) (hide yes) (show_name no) (do_not_autoplace no) (effects (font (size 1.27 1.27))))
  (property "Description" "Resistor" (at 203.2 105.41 0) (hide yes) (show_name no) (do_not_autoplace no) (effects (font (size 1.27 1.27))))
  (property "Sim.Device" "" (at 203.2 105.41 0) (hide yes) (show_name no) (do_not_autoplace no) (effects (font (size 1.27 1.27))))
  (property "Manufacturer" "YAGEO" (at 203.2 105.41 0) (hide yes) (show_name no) (do_not_autoplace no) (effects (font (size 1.27 1.27))))
  (property "Part Number" "RC1206JR-07330RL" (at 203.2 105.41 0) (hide yes) (show_name no) (do_not_autoplace no) (effects (font (size 1.27 1.27))))
  (pin "1")
  (pin "2"))
 (symbol
  (lib_id "power:GND")
  (at 152.4 101.6 0)
  (unit 1)
  (body_style 1)
  (exclude_from_sim no)
  (in_bom yes)
  (on_board yes)
  (in_pos_files yes)
  (dnp no)
  (fields_autoplaced yes)
  (property "Reference" "#PWR010" (at 152.4 107.95 0) (hide yes) (show_name no) (do_not_autoplace no) (effects (font (size 1.27 1.27))))
  (property "Value" "GND" (at 152.4 106.68 0) (show_name no) (do_not_autoplace no) (effects (font (size 1.27 1.27))))
  (property "Footprint" "" (at 152.4 101.6 0) (hide yes) (show_name no) (do_not_autoplace no) (effects (font (size 1.27 1.27))))
  (property "Datasheet" "" (at 152.4 101.6 0) (hide yes) (show_name no) (do_not_autoplace no) (effects (font (size 1.27 1.27))))
  (property "Description" "Power symbol creates a global label with name \"GND\" , ground" (at 152.4 101.6 0) (hide yes) (show_name no) (do_not_autoplace no) (effects (font (size 1.27 1.27))))
  (pin "1"))
 (symbol
  (lib_id "Device:C_Polarized_US")
  (at 152.4 95.25 0)
  (unit 1)
  (body_style 1)
  (exclude_from_sim no)
  (in_bom yes)
  (on_board yes)
  (in_pos_files yes)
  (dnp no)
  (fields_autoplaced yes)
  (property "Reference" "C11" (at 156.21 93.3449 0) (show_name no) (do_not_autoplace no) (effects (font (size 1.27 1.27)) (justify left)))
  (property "Value" "220uF" (at 156.21 95.8849 0) (show_name no) (do_not_autoplace no) (effects (font (size 1.27 1.27)) (justify left)))
  (property "Footprint" "Capacitor_THT:CP_Radial_D10.0mm_P5.00mm" (at 152.4 95.25 0) (hide yes) (show_name no) (do_not_autoplace no) (effects (font (size 1.27 1.27))))
  (property "Datasheet" "https://www.nichicon.co.jp/english/series_items/catalog_pdf/e-uvz.pdf" (at 152.4 95.25 0) (hide yes) (show_name no) (do_not_autoplace no) (effects (font (size 1.27 1.27))))
  (property "Description" "Polarized capacitor, US symbol" (at 152.4 95.25 0) (hide yes) (show_name no) (do_not_autoplace no) (effects (font (size 1.27 1.27))))
  (property "Manufacturer" "Nichicon" (at 152.4 95.25 0) (hide yes) (show_name no) (do_not_autoplace no) (effects (font (size 1.27 1.27))))
  (property "Part Number" "UVZ1H221MPD" (at 152.4 95.25 0) (hide yes) (show_name no) (do_not_autoplace no) (effects (font (size 1.27 1.27))))
  (pin "2")
  (pin "1"))
 (symbol
  (lib_id "power:GND")
  (at 114.3 116.84 0)
  (unit 1)
  (body_style 1)
  (exclude_from_sim no)
  (in_bom yes)
  (on_board yes)
  (in_pos_files yes)
  (dnp no)
  (fields_autoplaced yes)
  (property "Reference" "#PWR03" (at 114.3 123.19 0) (hide yes) (show_name no) (do_not_autoplace no) (effects (font (size 1.27 1.27))))
  (property "Value" "GND" (at 114.3 121.92 0) (show_name no) (do_not_autoplace no) (effects (font (size 1.27 1.27))))
  (property "Footprint" "" (at 114.3 116.84 0) (hide yes) (show_name no) (do_not_autoplace no) (effects (font (size 1.27 1.27))))
  (property "Datasheet" "" (at 114.3 116.84 0) (hide yes) (show_name no) (do_not_autoplace no) (effects (font (size 1.27 1.27))))
  (property "Description" "Power symbol creates a global label with name \"GND\" , ground" (at 114.3 116.84 0) (hide yes) (show_name no) (do_not_autoplace no) (effects (font (size 1.27 1.27))))
  (pin "1"))
 (symbol
  (lib_id "power:GND")
  (at 177.8 101.6 0)
  (unit 1)
  (body_style 1)
  (exclude_from_sim no)
  (in_bom yes)
  (on_board yes)
  (in_pos_files yes)
  (dnp no)
  (fields_autoplaced yes)
  (property "Reference" "#PWR030" (at 177.8 107.95 0) (hide yes) (show_name no) (do_not_autoplace no) (effects (font (size 1.27 1.27))))
  (property "Value" "GND" (at 177.8 106.68 0) (show_name no) (do_not_autoplace no) (effects (font (size 1.27 1.27))))
  (property "Footprint" "" (at 177.8 101.6 0) (hide yes) (show_name no) (do_not_autoplace no) (effects (font (size 1.27 1.27))))
  (property "Datasheet" "" (at 177.8 101.6 0) (hide yes) (show_name no) (do_not_autoplace no) (effects (font (size 1.27 1.27))))
  (property "Description" "Power symbol creates a global label with name \"GND\" , ground" (at 177.8 101.6 0) (hide yes) (show_name no) (do_not_autoplace no) (effects (font (size 1.27 1.27))))
  (pin "1"))
 (symbol
  (lib_id "power:GND")
  (at 203.2 111.76 0)
  (unit 1)
  (body_style 1)
  (exclude_from_sim no)
  (in_bom yes)
  (on_board yes)
  (in_pos_files yes)
  (dnp no)
  (fields_autoplaced yes)
  (property "Reference" "#PWR031" (at 203.2 118.11 0) (hide yes) (show_name no) (do_not_autoplace no) (effects (font (size 1.27 1.27))))
  (property "Value" "GND" (at 203.2 116.84 0) (show_name no) (do_not_autoplace no) (effects (font (size 1.27 1.27))))
  (property "Footprint" "" (at 203.2 111.76 0) (hide yes) (show_name no) (do_not_autoplace no) (effects (font (size 1.27 1.27))))
  (property "Datasheet" "" (at 203.2 111.76 0) (hide yes) (show_name no) (do_not_autoplace no) (effects (font (size 1.27 1.27))))
  (property "Description" "Power symbol creates a global label with name \"GND\" , ground" (at 203.2 111.76 0) (hide yes) (show_name no) (do_not_autoplace no) (effects (font (size 1.27 1.27))))
  (pin "1"))
 (symbol
  (lib_id "Project_Symbols:NID100-5")
  (at 177.8 88.9 0)
  (unit 1)
  (body_style 1)
  (exclude_from_sim no)
  (in_bom yes)
  (on_board yes)
  (in_pos_files yes)
  (dnp no)
  (fields_autoplaced yes)
  (property "Reference" "U11" (at 177.8 81.28 0) (show_name no) (do_not_autoplace no) (effects (font (size 1.27 1.27))))
  (property "Value" "NID35-5" (at 177.8 83.82 0) (show_name no) (do_not_autoplace no) (effects (font (size 1.27 1.27))))
  (property "Footprint" "Project_Footprints:MEAN_WELL_NID100" (at 177.8 110.49 0) (hide yes) (show_name no) (do_not_autoplace no) (effects (font (size 1.27 1.27))))
  (property "Datasheet" "https://www.meanwellusa.com/upload/pdf/NID35/NID35-spec.pdf" (at 177.8 88.9 0) (hide yes) (show_name no) (do_not_autoplace no) (effects (font (size 1.27 1.27))))
  (property "Description" "Voltage Regulator" (at 177.8 88.9 0) (hide yes) (show_name no) (do_not_autoplace no) (effects (font (size 1.27 1.27))))
  (property "Sim.Device" "" (at 177.8 88.9 0) (hide yes) (show_name no) (do_not_autoplace no) (effects (font (size 1.27 1.27))))
  (property "Manufacturer" "MEAN WELL" (at 177.8 88.9 0) (hide yes) (show_name no) (do_not_autoplace no) (effects (font (size 1.27 1.27))))
  (property "Part Number" "NID35-5" (at 177.8 88.9 0) (hide yes) (show_name no) (do_not_autoplace no) (effects (font (size 1.27 1.27))))
  (pin "9")
  (pin "10")
  (pin "11")
  (pin "13")
  (pin "12")
  (pin "8")
  (pin "6")
  (pin "5")
  (pin "4")
  (pin "3")
  (pin "2")
  (pin "1")
  (pin "7"))
 (symbol
  (lib_id "Device:Fuse")
  (at 95.25 88.9 90)
  (unit 1)
  (body_style 1)
  (exclude_from_sim no)
  (in_bom yes)
  (on_board yes)
  (in_pos_files yes)
  (dnp no)
  (fields_autoplaced yes)
  (property "Reference" "F1" (at 95.25 82.55 90) (show_name no) (do_not_autoplace no) (effects (font (size 1.27 1.27))))
  (property "Value" "5A" (at 95.25 85.09 90) (show_name no) (do_not_autoplace no) (effects (font (size 1.27 1.27))))
  (property "Footprint" "Project_Footprints:Fuseholder_Littelfuse_Nano2_154x" (at 95.25 90.678 90) (hide yes) (show_name no) (do_not_autoplace no) (effects (font (size 1.27 1.27))))
  (property "Datasheet" "https://www.littelfuse.com/assetdocs/littelfuse-fuse-154-series-data-sheet?assetguid=a8a8a462-7295-481b-a91b-d770dabf005b" (at 95.25 88.9 0) (hide yes) (show_name no) (do_not_autoplace no) (effects (font (size 1.27 1.27))))
  (property "Description" "Fuse" (at 95.25 88.9 0) (hide yes) (show_name no) (do_not_autoplace no) (effects (font (size 1.27 1.27))))
  (property "Sim.Device" "" (at 95.25 88.9 90) (hide yes) (show_name no) (do_not_autoplace no) (effects (font (size 1.27 1.27))))
  (property "Manufacturer" "Littelfuse" (at 95.25 88.9 90) (hide yes) (show_name no) (do_not_autoplace no) (effects (font (size 1.27 1.27))))
  (property "Part Number" "0154005.DR" (at 95.25 88.9 90) (hide yes) (show_name no) (do_not_autoplace no) (effects (font (size 1.27 1.27))))
  (pin "2")
  (pin "1")))
